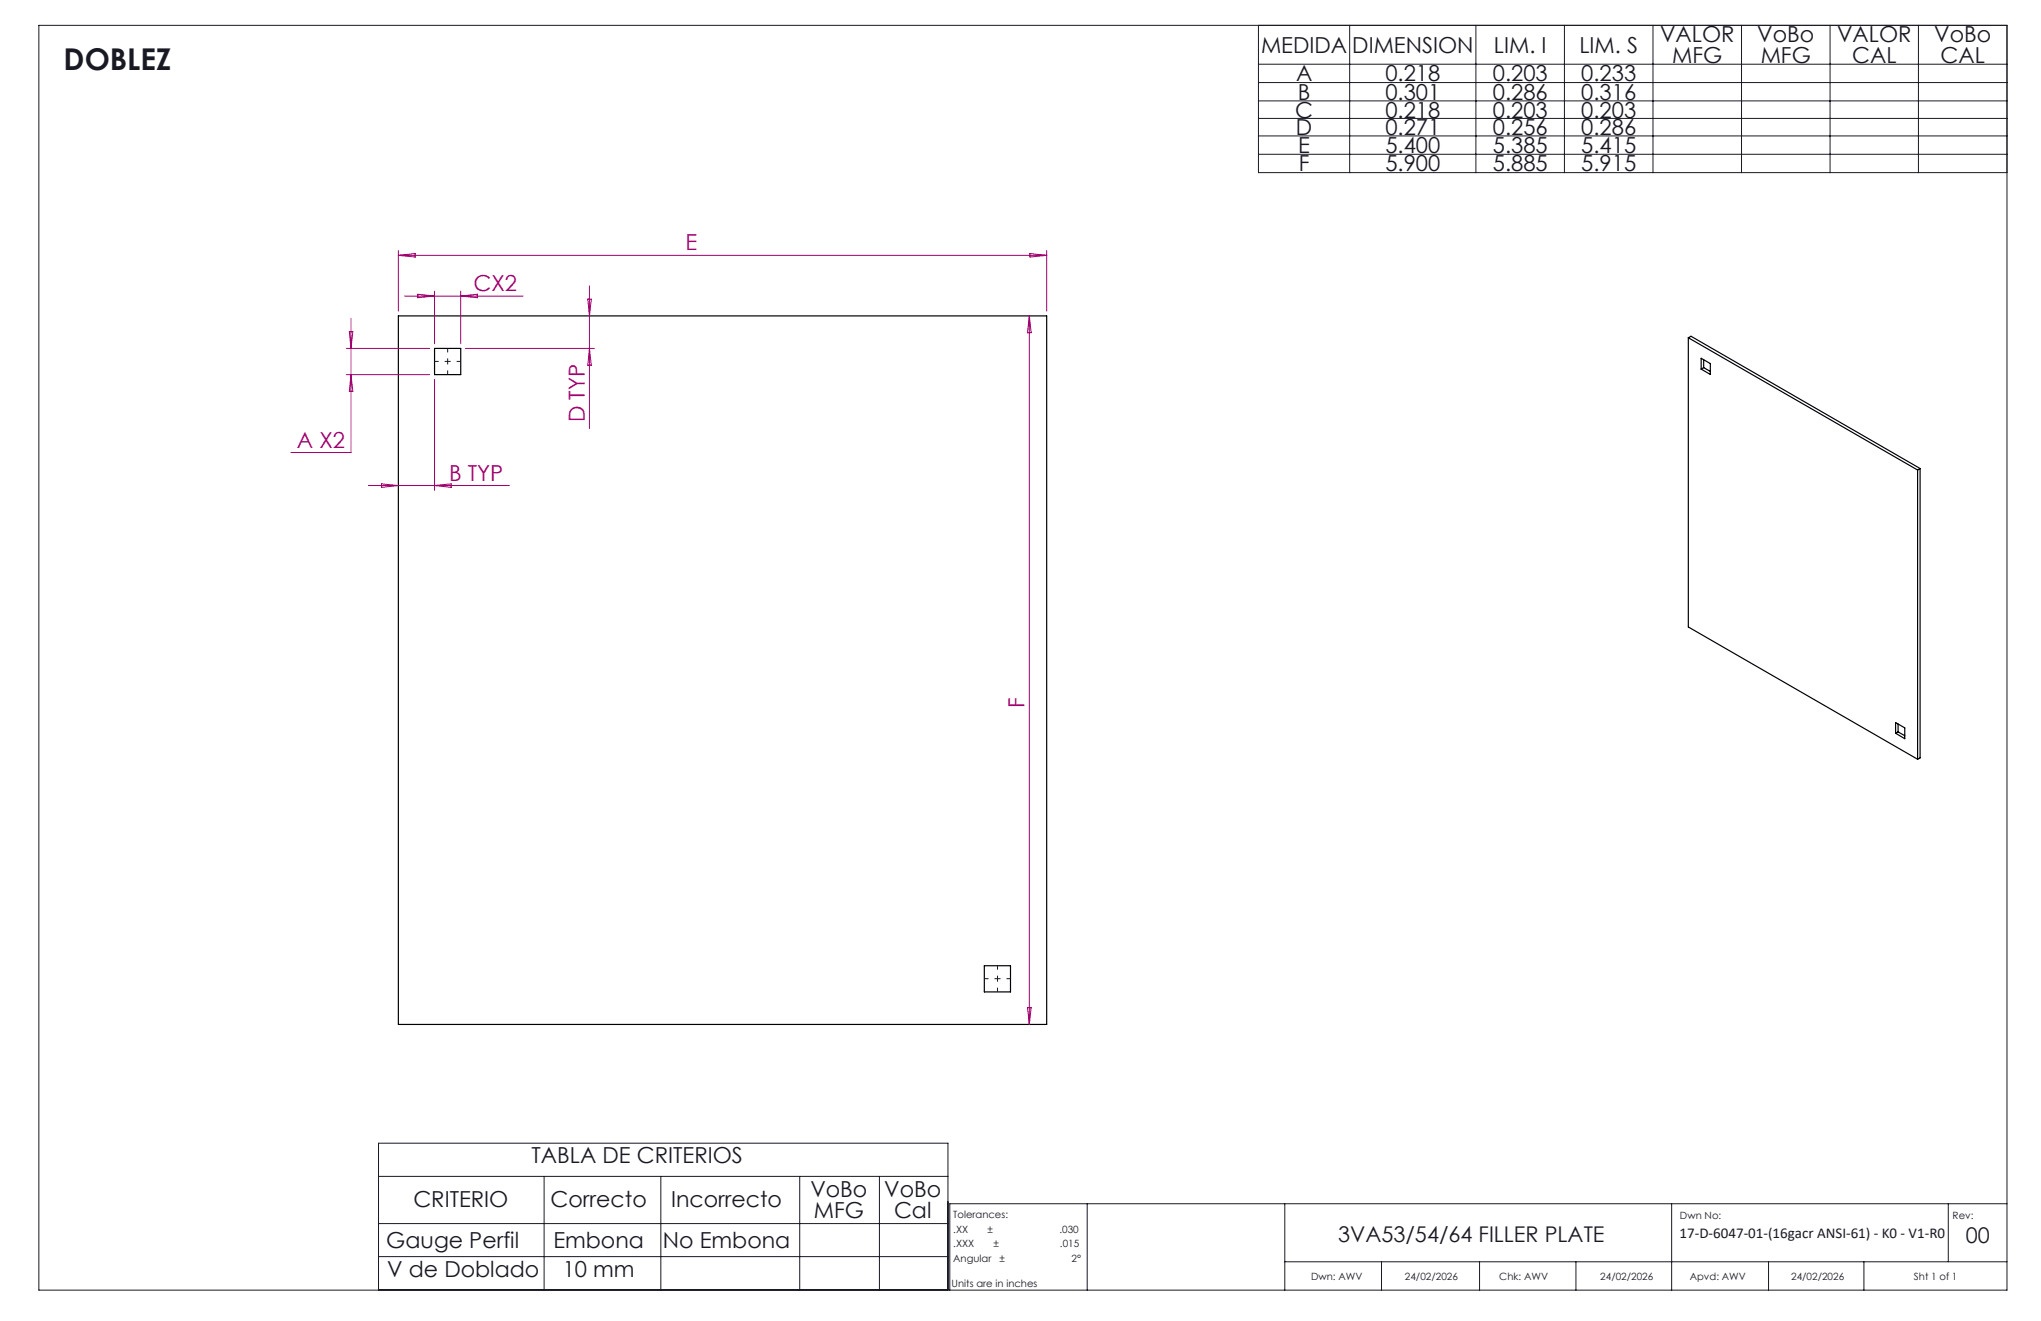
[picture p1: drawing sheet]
<svg xmlns="http://www.w3.org/2000/svg" width="432mm" height="279mm" viewBox="0 0 432 279" stroke-linecap="round" stroke-linejoin="round" font-family="sans-serif">
<g fill="none" stroke="#000" stroke-width=".25">
<path d="M84.3 66.8h137.1v149.9h-137.1zM91.9 73.7h5.6v5.5h-5.6zM357.2 71.4l48.5 28M357.2 71.4l.6-.3 48.4 28M357.2 71.4v61.2l48.5 28M359.9 75.8l1.9 1.1v2.3l-1.9-1.1zM360.4 77.8l-.5 .3M360.4 77.8l1.4 .8M360.4 76.1v1.7M405.7 99.4v61.2M406.2 99.1l-.5 .3M406.2 99.1v61.2l-.5 .3"/>
<path d="M401 152.8l2 1.2v2.2l-2-1.1zM401.6 154.8l-.6 .3M401.6 154.8l1.4 .8M401.6 153.1v1.7M208.2 204.3h5.6v5.5h-5.6z"/>
</g>
<path d="M91.9 76.4h5.6M94.7 73.7v5.5M208.3 207h5.5M211 204.2v5.6" fill="none" stroke="#191924" stroke-width=".21" stroke-dasharray="15.2 1.3 1.3 1.3" stroke-dashoffset="14.4" stroke-linecap="butt"/>
<g fill="none" stroke="#191924" stroke-width=".21">
<path d="M8.2 5.4h416.4v267.5h-416.4zM266.2 5.4v31.1h158.4M266.2 13.6h158.4M266.2 17.5h158.4M285.5 5.4v31.1M312.2 5.4v31.1M331 5.4v31.1M349.7 5.4v31.1M368.4 5.4v31.1M387.2 5.4v31.1M405.9 5.4v31.1M266.2 21.3h158.4"/>
<path d="M266.2 25h158.4M266.2 28.8h158.4M266.2 32.6h158.4M80.1 241.8h120.5v31h-120.5zM80.1 248.8h120.5M80.1 258.8h120.5M115.1 248.8v24M139.8 248.8v24M169.2 248.8v24M186.1 248.8v24M230 254.6v18.3M271.8 254.6v18.3"/>
<path d="M353.7 254.6v18.3M412.2 254.6v12.3M424.6 254.6h-223.7v18.3M80.1 265.8h120.5M271.8 266.9h152.8M292.3 266.9v6M313 266.9v6M333.4 266.9v6M374.2 266.9v6M394.3 266.9v6"/>
</g>
<g fill="none" stroke="#a0006e" stroke-width=".21">
<path d="M84.3 53v12.8M84.3 54h137.1M84.3 54l3.5-.4v.8zM217.9 53.6l3.5 .4-3.5 .4zM221.4 53v12.8M73.3 73.7h17.6M73.3 79.2h17.6M73.9 70.1h.7l-.3 3.6zM74.3 67.3v28.4h-12.8M74.3 79.2l.3 3.6h-.7zM85.6 62.6h25.1M88.4 62.2l3.5 .4-3.5 .4z"/>
<path d="M91.9 61.6v11.1M97.5 61.6v11.1M97.5 62.6l3.5-.4v.8zM98.5 73.7h27.2M124.4 63.3h.7l-.4 3.5zM124.7 60.5v30.1M124.7 73.7l.4 3.6h-.7zM217.8 66.8v149.9M217.8 66.8l.4 3.6h-.8zM91.9 80.2v23.5M77.9 102.7h29.8M80.7 102.3l3.6 .4-3.6 .4z"/>
<path d="M91.9 102.7l3.6-.4v.8zM217.4 213.1h.8l-.4 3.6z"/>
</g>
<text font-size="6.3" fill="#191924" x="13.5" y="14.8">DOBLEZ</text>
<g font-size="4.7" fill="#191924">
<text x="266.8" y="11.1">MEDIDA</text>
<text x="286.1" y="11.1">DIMENSION</text>
<text x="316.1" y="11.1">LIM. I</text>
<text x="334.2" y="11.1">LIM. S</text>
<text x="351.2" y="8.9">VALOR</text>
<text x="371.8" y="8.9">VoBo</text>
<text x="388.7" y="8.9">VALOR</text>
<text x="409.2" y="8.9">VoBo</text>
<text x="274.2" y="17.2">A</text>
<text x="293.1" y="17.2">0.218</text>
<text x="315.8" y="17.2">0.203</text>
<text x="334.5" y="17.2">0.233</text>
<text x="353.8" y="13.4">MFG</text>
<text x="372.5" y="13.4">MFG</text>
<text x="391.8" y="13.4">CAL</text>
<text x="410.6" y="13.4">CAL</text>
<text x="274.6" y="21.1">B</text>
<text x="293.1" y="21.1">0.301</text>
<text x="315.8" y="21.1">0.286</text>
<text x="334.5" y="21.1">0.316</text>
<text x="274" y="24.9">C</text>
<text x="274.2" y="28.6">D</text>
<text x="293.1" y="28.6">0.271</text>
<text x="293.1" y="24.9">0.218</text>
<text x="315.8" y="28.6">0.256</text>
<text x="315.8" y="24.9">0.203</text>
<text x="334.5" y="28.6">0.286</text>
<text x="334.5" y="24.9">0.203</text>
<text x="274.7" y="32.4">E</text>
<text x="293.1" y="32.4">5.400</text>
<text x="315.8" y="32.4">5.385</text>
<text x="334.5" y="32.4">5.415</text>
<text x="274.8" y="36.2">F</text>
<text x="293.1" y="36.2">5.900</text>
<text x="315.8" y="36.2">5.885</text>
<text x="334.5" y="36.2">5.915</text>
<text x="112.5" y="246">TABLA DE CRITERIOS</text>
<text x="87.5" y="255.3">CRITERIO</text>
<text x="116.5" y="255.3">Correcto</text>
<text x="142" y="255.3">Incorrecto</text>
<text x="171.4" y="253.1">VoBo</text>
<text x="172.2" y="257.6">MFG</text>
<text x="187.1" y="253.1">VoBo</text>
<text x="189.1" y="257.6">Cal</text>
<text x="81.7" y="263.9">Gauge Perfil</text>
<text x="117.1" y="263.9">Embona</text>
<text x="140.2" y="263.9">No Embona</text>
<text x="81.9" y="270.1">V de Doblado</text>
<text x="119.1" y="270.1">10 mm</text>
</g>
<g font-size="4.7" fill="#a0006e">
<text x="145.1" y="53">E</text>
<text x="100.2" y="61.6">CX2</text>
<text x="123.7" y="89.3" transform="rotate(-90 123.7 89.3)">D TYP</text>
<text x="62.8" y="94.7">A X2</text>
<text x="95" y="101.7">B TYP</text>
<text x="216.8" y="149.8" transform="rotate(-90 216.8 149.8)">F</text>
</g>
<g font-size="4.6" fill="#191924">
<text x="283.1" y="262.7">3VA53/54/64 FILLER PLATE</text>
<text x="415.9" y="263">00</text>
</g>
<text font-size="3.2" fill="#191924" x="355.3" y="261.8">17-D-6047-01-(16gacr ANSI-61) - K0 - V1-R0</text>
<g font-size="2.1" fill="#191924">
<text x="201.7" y="257.6">Tolerances:</text>
<text x="355.4" y="257.8">Dwn No:</text>
<text x="413.1" y="257.8">Rev:</text>
<text x="201.7" y="260.7">.XX</text>
<text x="201.7" y="263.9">.XXX</text>
<text x="208.9" y="260.7">±</text>
<text x="210.2" y="263.9">±</text>
<text x="224.1" y="260.7">.030</text>
<text x="224.3" y="263.9">.015</text>
<text x="201.7" y="267">Angular</text>
<text x="211.5" y="267">±</text>
<text x="226.7" y="267">2°</text>
<text x="201.3" y="272.3">Units are in inches</text>
<text x="277.4" y="270.7">Dwn: AWV</text>
<text x="297.2" y="270.7">24/02/2026</text>
<text x="317.2" y="270.7">Chk: AWV</text>
<text x="338.6" y="270.7">24/02/2026</text>
<text x="357.5" y="270.7">Apvd: AWV</text>
<text x="378.9" y="270.7">24/02/2026</text>
<text x="404.9" y="270.7">Sht 1 of 1</text>
</g>
</svg>
